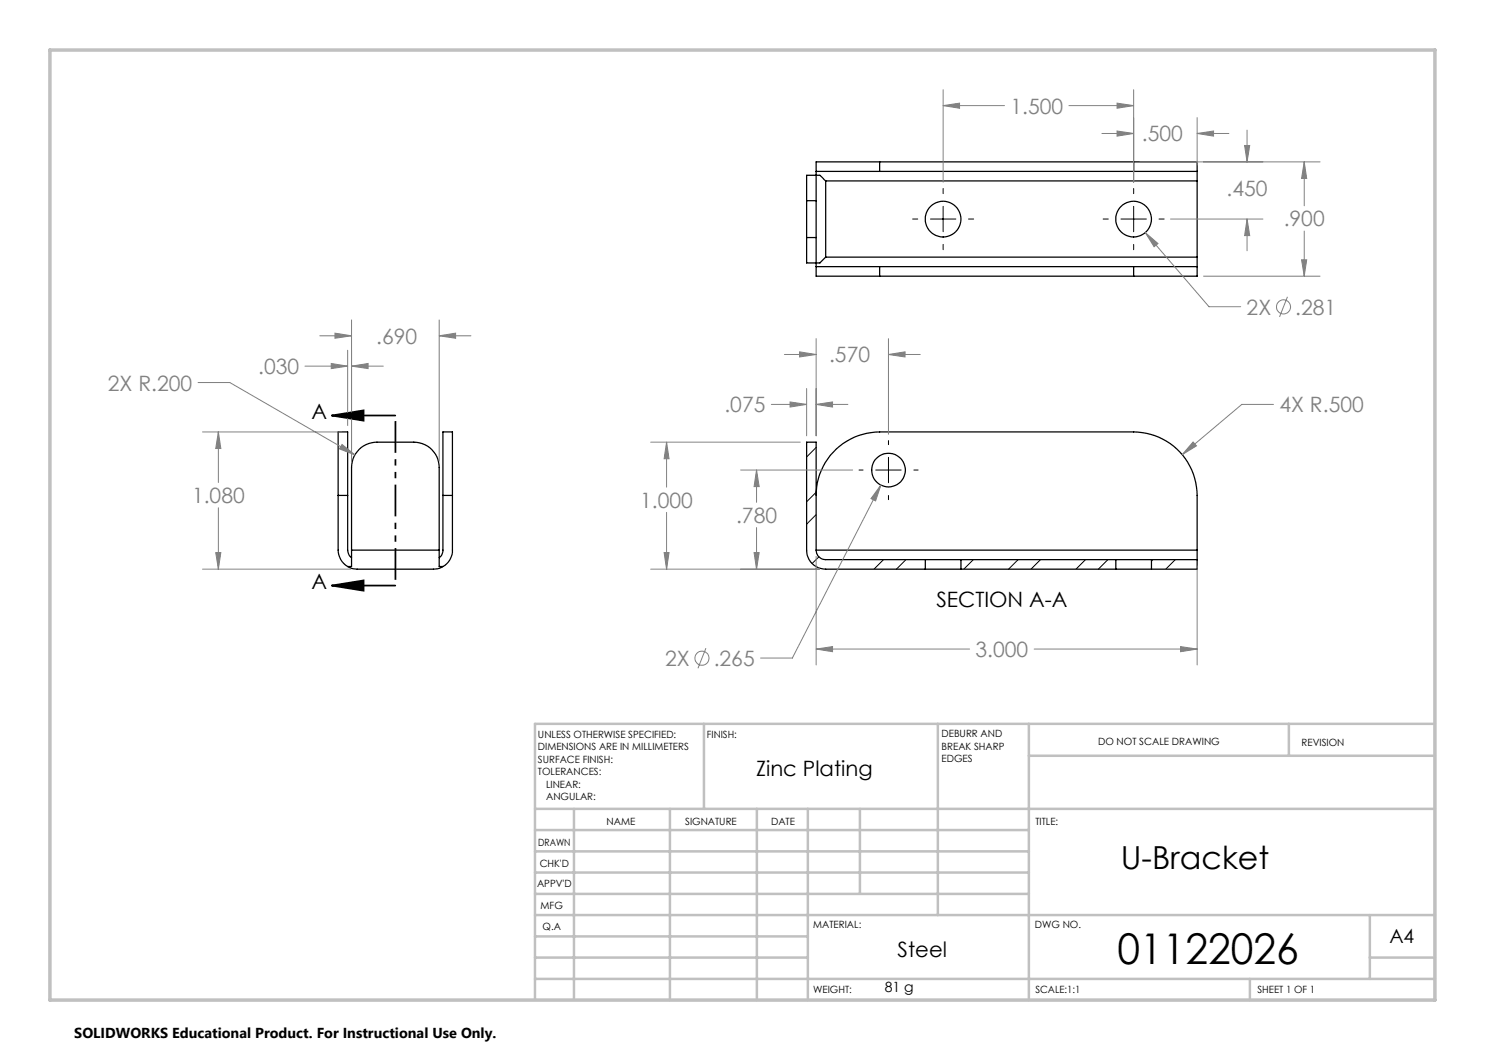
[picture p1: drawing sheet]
<svg xmlns="http://www.w3.org/2000/svg" width="297mm" height="210mm" viewBox="0 0 297 210" stroke-linecap="round" stroke-linejoin="round" font-family="sans-serif">
<g fill="none" stroke="#000" stroke-width=".25">
<path d="M163.2 34.3h12.7M163.2 35.1h-1.9v5M163.2 35.1v5M163.2 35.1h.1a1.5 1.5 0 0 1 1.5 .8l.3 .3M163.2 34.3v.8M165.1 36.2h74.3M165.1 36.2v15.2M175.9 32.4h-12.7v1.9M175.9 32.4v1.9M175.9 34.3h50.8M175.9 32.4h50.8M226.7 34.3h12.7"/>
<path d="M226.7 32.4h12.7v1.9M226.7 32.4v1.9M239.4 34.3v1.9M239.4 36.2v15.2M161.3 47.5v5.1h1.9M161.3 40.1v7.4M161.3 40.1h1.9M161.3 47.5h1.9M163.2 53.3v1.9h12.7M163.2 53.3h12.7M163.2 47.5v5.1M163.2 52.6v.7"/>
<path d="M163.2 40.1v7.4M165.1 51.4l-.6 .6a1.32 1.32 0 0 1-1.3 .6M165.1 51.4h74.3M175.9 53.3v1.9M175.9 55.2h50.8M175.9 53.3h50.8M226.7 53.3h12.7M226.7 53.3v1.9M239.4 53.3v1.9h-12.7M239.4 51.4v1.9M67.6 99.1v10.9a3.9 3.9 0 0 0 1.9 3.3M67.6 99.1v-12.7h1.9v12.7"/>
<path d="M67.6 99.1h1.9M69.5 99.1v10.9a1.94 1.94 0 0 0 .8 1.5M88.6 99.1v10.9a1.78 1.78 0 0 1-.8 1.5M88.6 99.1v-12.7h1.9v12.7M88.6 99.1h1.9M90.5 99.1v10.9a3.7 3.7 0 0 1-1.9 3.3M163.2 99.1a12.7 12.7 0 0 1 12.7-12.7h50.8a12.7 12.7 0 0 1 12.7 12.7v10.9M69.5 113.3l.8 .4 1.1 .1h15.3l1.2-.1 .7-.4M70.3 110v3.3h-.8M70.3 110v-16.5a5.1 5.1 0 0 1 5.1-5.1h7.4a5.1 5.1 0 0 1 5 5.1v16.5M70.3 110h17.5M87.8 110v3.3h.8"/>
<path d="M163.2 110a1.85 1.85 0 0 0 1.9 1.9h20M163.2 110v-21.6h-1.9v21.6a3.8 3.8 0 0 0 3.8 3.8h20M163.2 110h76.2M185.1 113.8h7.1M185.1 111.9h7.1M185.1 111.9v1.9M192.2 113.8h31M192.2 111.9h31M192.2 111.9v1.9M223.2 113.8h7.1M223.2 111.9h7.1M223.2 111.9v1.9"/>
<path d="M230.3 111.9v1.9M230.3 111.9h9.1M239.4 110v1.9M239.4 111.9v1.9h-9.1"/>
<circle cx="188.6" cy="43.8" r="3.6"/>
<circle cx="226.7" cy="43.8" r="3.6"/>
<circle cx="177.7" cy="94" r="3.4"/>
</g>
<g fill="none" stroke="#000" stroke-width=".2">
<path d="M188.6 37.7v1M226.7 37.7v1M182.5 43.8h1.1M186.1 43.8h5.1M188.6 41.3v5M188.6 48.9v1M193.7 43.8h1M220.6 43.8h1.1M224.2 43.8h5.1M226.7 41.3v5M226.7 48.9v1M231.8 43.8h1"/>
<path d="M163.2 98.5l-1.9 1.9M163.2 89.5l-1.9 1.9M171.8 94h.8M175.2 94h5M177.7 88.1v.8M177.7 91.5v5M177.7 99.1v.8M182.8 94h.8M163.2 102.9l-1.9 1.9M163.8 111.4l-1.4 1.3M176.7 111.9l-1.9 1.9M181.2 111.9l-1.9 1.9"/>
<path d="M194.7 111.9l-1.9 1.9M203.6 111.9l-1.9 1.9M208.1 111.9l-1.9 1.9M217.1 111.9l-1.9 1.9M221.6 111.9l-1.9 1.9M230.6 111.9l-.3 .3M235.1 111.9l-1.9 1.9"/>
</g>
<g fill="none" stroke="#808080" stroke-width=".2">
<path d="M188.6 17.9v18.5M226.7 17.9v18.5M188.6 21.1l3.3-.5v1.1zM188.6 21.1h12.3M213.8 21.1h12.9M220.4 26.7h6.3M223.4 26.2l3.3 .5-3.3 .5zM223.4 20.6l3.3 .5-3.3 .6zM228 32.4h36M239.4 26.7l3.3-.5v1zM239.4 23.5v9.5M239.4 26.7h6.4"/>
<path d="M248.9 29.1h1l-.5 3.3zM249.4 26v6.4M260.8 32.4l.5 3.3h-1zM260.8 32.4v8.8M229.1 46.5l2.5 2.2-.8 .6zM229.1 46.5l12.7 14.8h6.3M234.1 43.8h18.5M240.7 55.2h23.3M249.4 43.8l.5 3.3h-1zM249.4 43.8v6.4M257.5 59.4l-1.6 4M260.3 52h1l-.5 3.2z"/>
<path d="M260.8 46.2v9M39.6 76.5h6.4l25 14.5M61 73.2h8.5M64 67.2h6.3M66.3 72.7l3.2 .5-3.2 .5zM67 66.6l3.3 .6-3.3 .5zM69.5 70.1v15M70.3 73.2l3.3-.5v1zM70.3 64v28.2M70.3 73.2h6.4M87.8 67.2l3.3-.6v1.1zM87.8 64v28.2"/>
<path d="M87.8 67.2h6.4M156.9 70.9h6.3M159.9 70.4l3.3 .5-3.3 .5zM161.3 77.7v9.5M163.2 67.7v19.5M177.7 70.9l3.3-.5v1zM177.7 67.7v19.1M177.7 70.9h6.3M40.5 86.4h27.8M43.7 86.4l.5 3.3h-1.1zM43.7 86.4v10.1M68.4 88.9l2.6 2.1-3.1-1.2z"/>
<path d="M130.1 88.4h30M133.3 88.4l.5 3.3h-1zM133.3 88.4v9M148.1 94h22.4M151.3 94l.5 3.3h-1zM151.3 94v6.5M154.3 80.9h7M158 80.4l3.3 .5-3.3 .5zM163.2 80.9l3.3-.5v1zM163.2 80.9h6.4M176.2 97l-1.1 3.2-.9-.5zM176.2 97l-17.7 34.6h-6.4"/>
<path d="M238.6 88.4l.7 .8-2.9 1.7zM254.7 80.9h-6.3l-12 10M40.5 113.8h29.7M43.1 110.5h1.1l-.5 3.3zM43.7 101.6v12.2M130.1 113.8h33.8M132.8 110.5h1l-.5 3.3zM133.3 102.5v11.3M150.8 110.5h1l-.5 3.3zM151.3 105.5v8.3M163.2 111.3v21.7M239.4 113.2v19.8"/>
<path d="M141.2 129.6l-1.6 4.1M163.2 129.8l3.3-.5v1zM163.2 129.8h30.7M206.8 129.8h32.6M236.1 129.3l3.3 .5-3.3 .5z"/>
<circle cx="256.7" cy="61.4" r="1.41"/>
<circle cx="140.4" cy="131.6" r="1.42"/>
</g>
<path d="M66.4 83.1l6.3-1v2zM66.4 83.1h12.7M66.4 117.1l6.3-1v2zM66.4 117.1h12.7" fill="none" stroke="#000" stroke-width=".35"/>
<path d="M79.1 83.1v34" fill="none" stroke="#000" stroke-width=".35" stroke-dasharray="6.3 1.3 1.3 1.3 1.3 1.3" stroke-dashoffset="-1.1" stroke-linecap="butt"/>
<g fill="none" stroke="#c0c0c0" stroke-width=".5">
<path d="M140.8 144.8v17M187.6 144.8v38.2M205.8 144.8v55.2M205.8 151.2h81.2M257.8 144.8v6.4M287 144.8h-180v55.2M107 161.8h180M107 178.8h98.8M107 174.5h98.8M107 170.3h98.8M107 166h98.8M114.8 161.8v38.2"/>
<path d="M134 161.8v38.2M151.4 161.8v38.2M161.6 161.8v38.2M172 161.8v17M107 195.8h180M107 191.5h54.6M107 187.3h54.6M107 183h180M250 195.8v4.2M274 191.5h13M274 183v12.8"/>
</g>
<path d="M10 10h277v190h-277z" fill="none" stroke="#c0c0c0" stroke-width=".7"/>
<path d="M66.4 83.1l6.3-1v2zM66.4 117.1l6.3-1v2z" fill="#000"/>
<path d="M67 66.6l3.3 .6-3.3 .5zM87.8 67.2l3.3-.6v1.1zM43.1 110.5h1.1l-.5 3.3zM43.7 86.4l.5 3.3h-1.1zM68.4 88.9l-.5 .9 3.1 1.2zM70.3 73.2l3.3-.5v1zM66.3 72.7l3.2 .5-3.2 .5zM158 80.4l3.3 .5-3.3 .5zM163.2 80.9l3.3-.5v1zM159.9 70.4l3.3 .5-3.3 .5zM177.7 70.9l3.3-.5v1zM238.6 88.4l-2.2 2.5 2.9-1.7zM176.2 97l-2 2.7 .9 .5zM163.2 129.8l3.3-.5v1zM236.1 129.3l3.3 .5-3.3 .5zM151.3 94l.5 3.3h-1zM150.8 110.5h1l-.5 3.3zM133.3 88.4l.5 3.3h-1zM132.8 110.5h1l-.5 3.3zM223.4 26.2l3.3 .5-3.3 .5zM239.4 26.7l3.3-.5v1zM223.4 20.6l3.3 .5-3.3 .6zM188.6 21.1l3.3-.5v1.1zM249.4 43.8l.5 3.3h-1zM248.9 29.1h1l-.5 3.3zM260.3 52h1l-.5 3.2zM260.8 32.4l.5 3.3h-1zM229.1 46.5l1.7 2.8 .8-.6z" fill="#808080"/>
<text font-size="8.5" x="223.5" y="192.7">01122026</text>
<text font-size="6.3" x="224.1" y="173.8">U-Bracket</text>
<g font-size="4.2" fill="#808080">
<text x="202.1" y="22.7">1.500</text>
<text x="228.4" y="28.3">.500</text>
<text x="245.3" y="39.2">.450</text>
<text x="256.7" y="45.3">.900</text>
<text x="249.3" y="62.9">2X</text>
<text x="259" y="62.9">.281</text>
<text x="75.2" y="68.7">.690</text>
<text x="51.6" y="74.8">.030</text>
<text x="165.8" y="72.5">.570</text>
<text x="21.6" y="78.1">2X R.200</text>
<text x="144.9" y="82.5">.075</text>
<text x="255.9" y="82.5">4X R.500</text>
<text x="38.4" y="100.6">1.080</text>
<text x="128.1" y="101.5">1.000</text>
<text x="147.2" y="104.6">.780</text>
<text x="195.1" y="131.4">3.000</text>
<text x="133" y="133.2">2X</text>
<text x="142.7" y="133.2">.265</text>
</g>
<g font-size="4.2">
<text x="62.3" y="83.8">A</text>
<text x="62.3" y="117.8">A</text>
<text x="187.3" y="121.4">SECTION A-A</text>
<text x="151.2" y="155.2">Zinc Plating</text>
<text x="179.5" y="191.5">Steel</text>
</g>
<text font-size="3.9" x="277.9" y="188.5">A4</text>
<text font-size="2.9" x="14.9" y="207.6">SOLIDWORKS Educational Product. For Instructional Use Only.</text>
<text font-size="2.8" x="176.9" y="198.5">81 g</text>
<g font-size="2">
<text x="107.6" y="147.6">UNLESS OTHERWISE SPECIFIED:</text>
<text x="141.4" y="147.6">FINISH:</text>
<text x="188.3" y="147.5">DEBURR AND</text>
<text x="188.3" y="150">BREAK SHARP</text>
<text x="219.6" y="149">DO NOT SCALE DRAWING</text>
<text x="260.3" y="149.2">REVISION</text>
<text x="107.6" y="150.1">DIMENSIONS ARE IN MILLIMETERS</text>
<text x="107.6" y="152.6">SURFACE FINISH:</text>
<text x="107.6" y="155.1">TOLERANCES:</text>
<text x="188.3" y="152.5">EDGES</text>
<text x="109.2" y="157.6">LINEAR:</text>
<text x="109.2" y="160.1">ANGULAR:</text>
<text x="121.3" y="165">NAME</text>
<text x="137" y="164.9">SIGNATURE</text>
<text x="154.2" y="164.9">DATE</text>
<text x="207.1" y="164.9">TITLE:</text>
<text x="107.6" y="169.1">DRAWN</text>
<text x="107.9" y="173.3">CHK'D</text>
<text x="107.4" y="177.4">APPV'D</text>
<text x="108.1" y="181.8">MFG</text>
<text x="108.5" y="186">Q.A</text>
<text x="162.6" y="185.5">MATERIAL:</text>
<text x="207" y="185.5">DWG NO.</text>
<text x="162.6" y="198.5">WEIGHT:</text>
<text x="207.1" y="198.6">SCALE:1:1</text>
<text x="251.5" y="198.6">SHEET 1 OF 1</text>
</g>
</svg>
